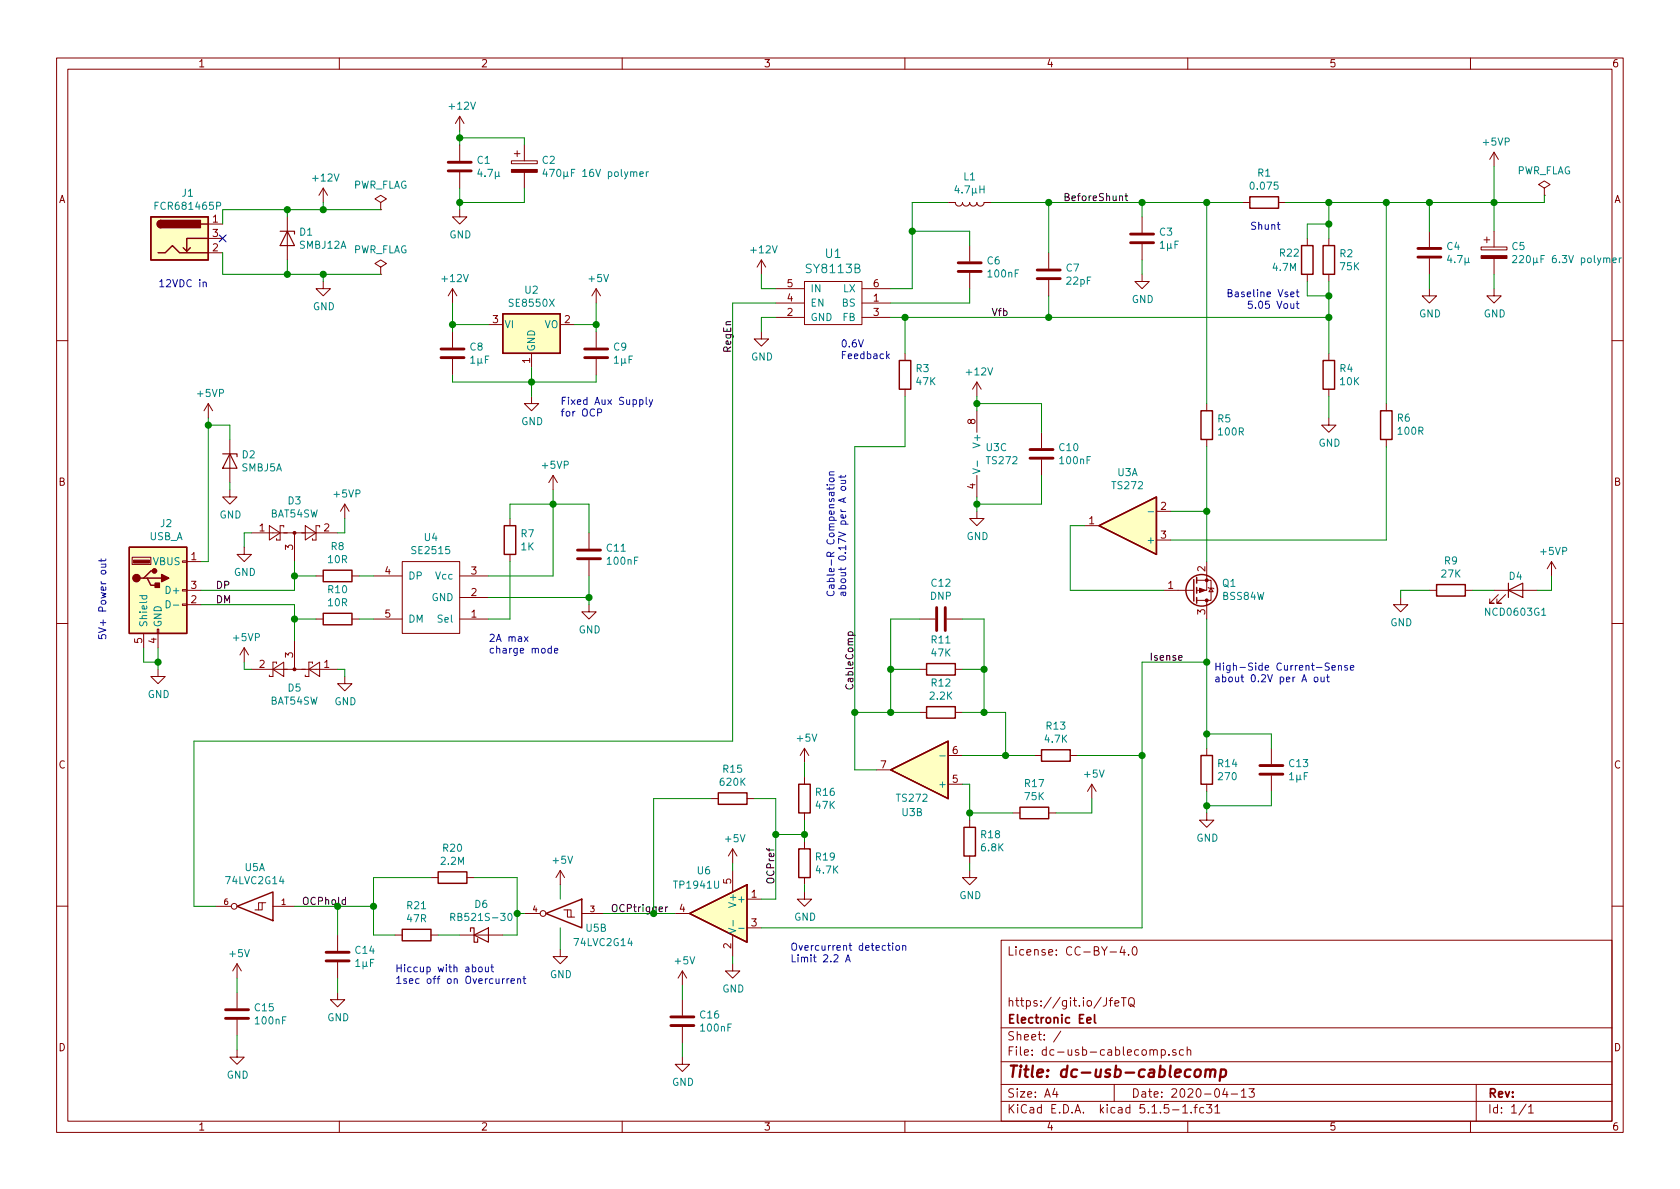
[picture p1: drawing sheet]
EESchema Schematic File Version 4
EELAYER 30 0
EELAYER END
$Descr A4 11693 8268
encoding utf-8
Sheet 1 1
Title "dc-usb-cablecomp"
Date "2020-04-13"
Rev ""
Comp "Electronic Eel"
Comment1 "https://git.io/JfeTQ"
Comment2 ""
Comment3 ""
Comment4 "License: CC-BY-4.0"
$EndDescr
$Comp
L dc-usb-cablecomp-rescue:Barrel_Jack_Switch-Connector J1
U 1 1
P 1250 1650
F 0 "J1" H 1307 1967 50  0000 C CNN
F 1 "FCR681465P" H 1307 1876 50  0000 C CNN
F 2 "modules:Cliff_FCR681465P_barrel_jack" H 1300 1610 50  0001 C CNN
F 3 "~" H 1300 1610 50  0001 C CNN
	1    1250 1650
	1    0    0    -1  
$EndComp
$Comp
L dc-usb-cablecomp-rescue:+12V-power #PWR03
U 1 1
P 2250 1400
F 0 "#PWR03" H 2250 1250 50  0001 C CNN
F 1 "+12V" H 2265 1573 50  0000 C CNN
F 2 "" H 2250 1400 50  0001 C CNN
F 3 "" H 2250 1400 50  0001 C CNN
	1    2250 1400
	1    0    0    -1  
$EndComp
$Comp
L dc-usb-cablecomp-rescue:GND-power #PWR07
U 1 1
P 2250 1950
F 0 "#PWR07" H 2250 1700 50  0001 C CNN
F 1 "GND" H 2255 1777 50  0000 C CNN
F 2 "" H 2250 1950 50  0001 C CNN
F 3 "" H 2250 1950 50  0001 C CNN
	1    2250 1950
	1    0    0    -1  
$EndComp
$Comp
L dc-usb-cablecomp-rescue:D_Zener-Device D1
U 1 1
P 2000 1650
F 0 "D1" V 1954 1729 50  0000 L CNN
F 1 "SMBJ12A" V 2045 1729 50  0000 L CNN
F 2 "modules:SMB_Diode" H 2000 1650 50  0001 C CNN
F 3 "~" H 2000 1650 50  0001 C CNN
	1    2000 1650
	0    1    1    0   
$EndComp
Wire Wire Line
	2000 1500 2000 1450
Wire Wire Line
	2000 1450 2250 1450
Wire Wire Line
	2250 1450 2250 1400
Wire Wire Line
	2000 1800 2000 1900
Wire Wire Line
	2000 1900 2250 1900
Wire Wire Line
	2250 1900 2250 1950
Wire Wire Line
	1550 1550 1550 1450
Wire Wire Line
	1550 1450 2000 1450
Connection ~ 2000 1450
Wire Wire Line
	1550 1750 1550 1900
Wire Wire Line
	1550 1900 2000 1900
Connection ~ 2000 1900
$Comp
L SY8113B:SY8113B U1
U 1 1
P 5800 2100
F 0 "U1" H 5800 2447 60  0000 C CNN
F 1 "SY8113B" H 5800 2341 60  0000 C CNN
F 2 "modules:SOT-23-6" H 5800 2100 60  0001 C CNN
F 3 "" H 5800 2100 60  0000 C CNN
	1    5800 2100
	1    0    0    -1  
$EndComp
$Comp
L dc-usb-cablecomp-rescue:+12V-power #PWR05
U 1 1
P 5300 1900
F 0 "#PWR05" H 5300 1750 50  0001 C CNN
F 1 "+12V" H 5315 2073 50  0000 C CNN
F 2 "" H 5300 1900 50  0001 C CNN
F 3 "" H 5300 1900 50  0001 C CNN
	1    5300 1900
	1    0    0    -1  
$EndComp
Wire Wire Line
	5400 2000 5300 2000
Wire Wire Line
	5300 2000 5300 1900
$Comp
L dc-usb-cablecomp-rescue:GND-power #PWR012
U 1 1
P 5300 2300
F 0 "#PWR012" H 5300 2050 50  0001 C CNN
F 1 "GND" H 5305 2127 50  0000 C CNN
F 2 "" H 5300 2300 50  0001 C CNN
F 3 "" H 5300 2300 50  0001 C CNN
	1    5300 2300
	1    0    0    -1  
$EndComp
Wire Wire Line
	5400 2200 5300 2200
Wire Wire Line
	5300 2200 5300 2300
$Comp
L dc-usb-cablecomp-rescue:CP-Device C2
U 1 1
P 3650 1150
F 0 "C2" H 3768 1196 50  0000 L CNN
F 1 "470µF 16V polymer" H 3768 1105 50  0000 L CNN
F 2 "Capacitor_THT:C_Radial_D6.3mm_H11.0mm_P2.50mm" H 3688 1000 50  0001 C CNN
F 3 "~" H 3650 1150 50  0001 C CNN
	1    3650 1150
	1    0    0    -1  
$EndComp
$Comp
L dc-usb-cablecomp-rescue:C-Device C1
U 1 1
P 3200 1150
F 0 "C1" H 3315 1196 50  0000 L CNN
F 1 "4.7µ" H 3315 1105 50  0000 L CNN
F 2 "modules:SMD0805-wide-C" H 3238 1000 50  0001 C CNN
F 3 "~" H 3200 1150 50  0001 C CNN
	1    3200 1150
	1    0    0    -1  
$EndComp
$Comp
L dc-usb-cablecomp-rescue:+12V-power #PWR01
U 1 1
P 3200 900
F 0 "#PWR01" H 3200 750 50  0001 C CNN
F 1 "+12V" H 3215 1073 50  0000 C CNN
F 2 "" H 3200 900 50  0001 C CNN
F 3 "" H 3200 900 50  0001 C CNN
	1    3200 900 
	1    0    0    -1  
$EndComp
$Comp
L dc-usb-cablecomp-rescue:GND-power #PWR04
U 1 1
P 3200 1450
F 0 "#PWR04" H 3200 1200 50  0001 C CNN
F 1 "GND" H 3205 1277 50  0000 C CNN
F 2 "" H 3200 1450 50  0001 C CNN
F 3 "" H 3200 1450 50  0001 C CNN
	1    3200 1450
	1    0    0    -1  
$EndComp
Wire Wire Line
	3200 900  3200 950 
Wire Wire Line
	3200 950  3650 950 
Wire Wire Line
	3650 950  3650 1000
Connection ~ 3200 950 
Wire Wire Line
	3200 950  3200 1000
Wire Wire Line
	3200 1300 3200 1400
Wire Wire Line
	3650 1300 3650 1400
Wire Wire Line
	3650 1400 3200 1400
Connection ~ 3200 1400
Wire Wire Line
	3200 1400 3200 1450
$Comp
L dc-usb-cablecomp-rescue:L-Device L1
U 1 1
P 6750 1400
F 0 "L1" V 6569 1400 50  0000 C CNN
F 1 "4.7µH" V 6660 1400 50  0000 C CNN
F 2 "modules:Fastron-1616FPS" H 6750 1400 50  0001 C CNN
F 3 "~" H 6750 1400 50  0001 C CNN
	1    6750 1400
	0    1    1    0   
$EndComp
$Comp
L dc-usb-cablecomp-rescue:C-Device C6
U 1 1
P 6750 1850
F 0 "C6" H 6865 1896 50  0000 L CNN
F 1 "100nF" H 6865 1805 50  0000 L CNN
F 2 "modules:SMD0603-wide-C" H 6788 1700 50  0001 C CNN
F 3 "~" H 6750 1850 50  0001 C CNN
	1    6750 1850
	1    0    0    -1  
$EndComp
Wire Wire Line
	6200 2100 6750 2100
Wire Wire Line
	6750 2100 6750 2000
Wire Wire Line
	6200 2000 6350 2000
Wire Wire Line
	6350 2000 6350 1600
Wire Wire Line
	6350 1400 6600 1400
Wire Wire Line
	6750 1700 6750 1600
Wire Wire Line
	6750 1600 6350 1600
Connection ~ 6350 1600
Wire Wire Line
	6350 1600 6350 1400
$Comp
L dc-usb-cablecomp-rescue:C-Device C7
U 1 1
P 7300 1900
F 0 "C7" H 7415 1946 50  0000 L CNN
F 1 "22pF" H 7415 1855 50  0000 L CNN
F 2 "modules:SMD0603-wide-C" H 7338 1750 50  0001 C CNN
F 3 "~" H 7300 1900 50  0001 C CNN
	1    7300 1900
	1    0    0    -1  
$EndComp
Wire Wire Line
	6900 1400 7300 1400
Wire Wire Line
	7300 1400 7300 1750
Wire Wire Line
	7300 2050 7300 2200
Wire Wire Line
	7300 2200 6300 2200
$Comp
L dc-usb-cablecomp-rescue:C-Device C3
U 1 1
P 7950 1650
F 0 "C3" H 8065 1696 50  0000 L CNN
F 1 "1µF" H 8065 1605 50  0000 L CNN
F 2 "modules:SMD0603-wide-C" H 7988 1500 50  0001 C CNN
F 3 "~" H 7950 1650 50  0001 C CNN
	1    7950 1650
	1    0    0    -1  
$EndComp
$Comp
L dc-usb-cablecomp-rescue:GND-power #PWR06
U 1 1
P 7950 1900
F 0 "#PWR06" H 7950 1650 50  0001 C CNN
F 1 "GND" H 7955 1727 50  0000 C CNN
F 2 "" H 7950 1900 50  0001 C CNN
F 3 "" H 7950 1900 50  0001 C CNN
	1    7950 1900
	1    0    0    -1  
$EndComp
Wire Wire Line
	7300 1400 7950 1400
Wire Wire Line
	7950 1400 7950 1500
Wire Wire Line
	7950 1800 7950 1900
Connection ~ 7300 1400
$Comp
L dc-usb-cablecomp-rescue:R-Device R1
U 1 1
P 8800 1400
F 0 "R1" V 8593 1400 50  0000 C CNN
F 1 "0.075" V 8684 1400 50  0000 C CNN
F 2 "modules:SMD0805-wide-R" V 8730 1400 50  0001 C CNN
F 3 "~" H 8800 1400 50  0001 C CNN
	1    8800 1400
	0    1    1    0   
$EndComp
Wire Wire Line
	7950 1400 8400 1400
Connection ~ 7950 1400
$Comp
L dc-usb-cablecomp-rescue:C-Device C4
U 1 1
P 9950 1750
F 0 "C4" H 10065 1796 50  0000 L CNN
F 1 "4.7µ" H 10065 1705 50  0000 L CNN
F 2 "modules:SMD0805-wide-C" H 9988 1600 50  0001 C CNN
F 3 "~" H 9950 1750 50  0001 C CNN
	1    9950 1750
	1    0    0    -1  
$EndComp
$Comp
L dc-usb-cablecomp-rescue:GND-power #PWR08
U 1 1
P 9950 2000
F 0 "#PWR08" H 9950 1750 50  0001 C CNN
F 1 "GND" H 9955 1827 50  0000 C CNN
F 2 "" H 9950 2000 50  0001 C CNN
F 3 "" H 9950 2000 50  0001 C CNN
	1    9950 2000
	1    0    0    -1  
$EndComp
Wire Wire Line
	8950 1400 9250 1400
Wire Wire Line
	9950 1400 9950 1600
Wire Wire Line
	9950 1900 9950 2000
$Comp
L dc-usb-cablecomp-rescue:CP-Device C5
U 1 1
P 10400 1750
F 0 "C5" H 10518 1796 50  0000 L CNN
F 1 "220µF 6.3V polymer" H 10518 1705 50  0000 L CNN
F 2 "Capacitor_THT:C_Radial_D5.0mm_H7.0mm_P2.00mm" H 10438 1600 50  0001 C CNN
F 3 "~" H 10400 1750 50  0001 C CNN
	1    10400 1750
	1    0    0    -1  
$EndComp
$Comp
L dc-usb-cablecomp-rescue:GND-power #PWR09
U 1 1
P 10400 2000
F 0 "#PWR09" H 10400 1750 50  0001 C CNN
F 1 "GND" H 10405 1827 50  0000 C CNN
F 2 "" H 10400 2000 50  0001 C CNN
F 3 "" H 10400 2000 50  0001 C CNN
	1    10400 2000
	1    0    0    -1  
$EndComp
Wire Wire Line
	9950 1400 10400 1400
Wire Wire Line
	10400 1400 10400 1600
Wire Wire Line
	10400 1900 10400 2000
Connection ~ 9950 1400
Wire Wire Line
	10400 1400 10400 1150
Connection ~ 10400 1400
$Comp
L dc-usb-cablecomp-rescue:R-Device R2
U 1 1
P 9250 1800
F 0 "R2" H 9320 1846 50  0000 L CNN
F 1 "75K" H 9320 1755 50  0000 L CNN
F 2 "modules:SMD0603-wide-R" V 9180 1800 50  0001 C CNN
F 3 "~" H 9250 1800 50  0001 C CNN
	1    9250 1800
	1    0    0    -1  
$EndComp
$Comp
L dc-usb-cablecomp-rescue:R-Device R4
U 1 1
P 9250 2600
F 0 "R4" H 9320 2646 50  0000 L CNN
F 1 "10K" H 9320 2555 50  0000 L CNN
F 2 "modules:SMD0603-wide-R" V 9180 2600 50  0001 C CNN
F 3 "~" H 9250 2600 50  0001 C CNN
	1    9250 2600
	1    0    0    -1  
$EndComp
$Comp
L dc-usb-cablecomp-rescue:GND-power #PWR016
U 1 1
P 9250 2900
F 0 "#PWR016" H 9250 2650 50  0001 C CNN
F 1 "GND" H 9255 2727 50  0000 C CNN
F 2 "" H 9250 2900 50  0001 C CNN
F 3 "" H 9250 2900 50  0001 C CNN
	1    9250 2900
	1    0    0    -1  
$EndComp
Wire Wire Line
	9250 1400 9250 1550
Wire Wire Line
	9250 1950 9250 2050
Wire Wire Line
	9250 2750 9250 2900
Connection ~ 9250 1400
Wire Wire Line
	7300 2200 9250 2200
Connection ~ 7300 2200
Connection ~ 9250 2200
Wire Wire Line
	9250 2200 9250 2450
$Comp
L dc-usb-cablecomp-rescue:LM358-Amplifier_Operational U3
U 1 1
P 7850 3650
F 0 "U3" H 7850 3283 50  0000 C CNN
F 1 "TS272" H 7850 3374 50  0000 C CNN
F 2 "Package_SO:TSSOP-8_4.4x3mm_P0.65mm" H 7850 3650 50  0001 C CNN
F 3 "http://www.ti.com/lit/ds/symlink/lm2904-n.pdf" H 7850 3650 50  0001 C CNN
	1    7850 3650
	-1   0    0    1   
$EndComp
Wire Wire Line
	8150 3750 9650 3750
$Comp
L dc-usb-cablecomp-rescue:R-Device R5
U 1 1
P 8400 2950
F 0 "R5" H 8470 2996 50  0000 L CNN
F 1 "100R" H 8470 2905 50  0000 L CNN
F 2 "modules:SMD0603-wide-R" V 8330 2950 50  0001 C CNN
F 3 "~" H 8400 2950 50  0001 C CNN
	1    8400 2950
	1    0    0    -1  
$EndComp
Wire Wire Line
	8400 2800 8400 1400
Connection ~ 8400 1400
Wire Wire Line
	8400 1400 8650 1400
Wire Wire Line
	8150 3550 8400 3550
Wire Wire Line
	8400 3550 8400 3100
$Comp
L dc-usb-cablecomp-rescue:BSS84-Transistor_FET Q1
U 1 1
P 8300 4100
F 0 "Q1" H 8504 4054 50  0000 L CNN
F 1 "BSS84W" H 8504 4145 50  0000 L CNN
F 2 "modules:SOT-323-wide" H 8500 4025 50  0001 L CIN
F 3 "http://assets.nexperia.com/documents/data-sheet/BSS84.pdf" H 8300 4100 50  0001 L CNN
	1    8300 4100
	1    0    0    1   
$EndComp
Wire Wire Line
	8400 3900 8400 3550
Connection ~ 8400 3550
Wire Wire Line
	8100 4100 7450 4100
Wire Wire Line
	7450 4100 7450 3650
Wire Wire Line
	7450 3650 7550 3650
$Comp
L dc-usb-cablecomp-rescue:R-Device R14
U 1 1
P 8400 5350
F 0 "R14" H 8470 5396 50  0000 L CNN
F 1 "270" H 8470 5305 50  0000 L CNN
F 2 "modules:SMD0603-wide-R" V 8330 5350 50  0001 C CNN
F 3 "~" H 8400 5350 50  0001 C CNN
	1    8400 5350
	1    0    0    -1  
$EndComp
$Comp
L dc-usb-cablecomp-rescue:C-Device C13
U 1 1
P 8850 5350
F 0 "C13" H 8965 5396 50  0000 L CNN
F 1 "1µF" H 8965 5305 50  0000 L CNN
F 2 "modules:SMD0603-wide-C" H 8888 5200 50  0001 C CNN
F 3 "~" H 8850 5350 50  0001 C CNN
	1    8850 5350
	1    0    0    -1  
$EndComp
$Comp
L dc-usb-cablecomp-rescue:GND-power #PWR030
U 1 1
P 8400 5650
F 0 "#PWR030" H 8400 5400 50  0001 C CNN
F 1 "GND" H 8405 5477 50  0000 C CNN
F 2 "" H 8400 5650 50  0001 C CNN
F 3 "" H 8400 5650 50  0001 C CNN
	1    8400 5650
	1    0    0    -1  
$EndComp
Wire Wire Line
	8400 5650 8400 5600
Wire Wire Line
	8400 5200 8400 5100
Wire Wire Line
	8850 5200 8850 5100
Wire Wire Line
	8850 5100 8400 5100
Connection ~ 8400 5100
Wire Wire Line
	8400 5100 8400 4600
Wire Wire Line
	8400 5600 8850 5600
Wire Wire Line
	8850 5600 8850 5500
Connection ~ 8400 5600
Wire Wire Line
	8400 5600 8400 5500
$Comp
L dc-usb-cablecomp-rescue:LM358-Amplifier_Operational U3
U 2 1
P 6400 5350
F 0 "U3" H 6450 5650 50  0000 C CNN
F 1 "TS272" H 6450 5550 50  0000 C CNN
F 2 "Package_SO:TSSOP-8_4.4x3mm_P0.65mm" H 6400 5350 50  0001 C CNN
F 3 "http://www.ti.com/lit/ds/symlink/lm2904-n.pdf" H 6400 5350 50  0001 C CNN
	2    6400 5350
	-1   0    0    1   
$EndComp
$Comp
L dc-usb-cablecomp-rescue:R-Device R13
U 1 1
P 7350 5250
F 0 "R13" V 7143 5250 50  0000 C CNN
F 1 "4.7K" V 7234 5250 50  0000 C CNN
F 2 "modules:SMD0603-wide-R" V 7280 5250 50  0001 C CNN
F 3 "~" H 7350 5250 50  0001 C CNN
	1    7350 5250
	0    1    1    0   
$EndComp
Wire Wire Line
	7500 5250 7950 5250
Wire Wire Line
	7950 5250 7950 4600
Wire Wire Line
	7950 4600 8400 4600
Connection ~ 8400 4600
Wire Wire Line
	8400 4600 8400 4300
$Comp
L dc-usb-cablecomp-rescue:R-Device R12
U 1 1
P 6550 4950
F 0 "R12" V 6343 4950 50  0000 C CNN
F 1 "2.2K" V 6434 4950 50  0000 C CNN
F 2 "modules:SMD0603-wide-R" V 6480 4950 50  0001 C CNN
F 3 "~" H 6550 4950 50  0001 C CNN
	1    6550 4950
	0    1    1    0   
$EndComp
$Comp
L dc-usb-cablecomp-rescue:R-Device R11
U 1 1
P 6550 4650
F 0 "R11" V 6343 4650 50  0000 C CNN
F 1 "47K" V 6434 4650 50  0000 C CNN
F 2 "modules:SMD0603-wide-R" V 6480 4650 50  0001 C CNN
F 3 "~" H 6550 4650 50  0001 C CNN
	1    6550 4650
	0    1    1    0   
$EndComp
$Comp
L dc-usb-cablecomp-rescue:C-Device C12
U 1 1
P 6550 4300
F 0 "C12" V 6298 4300 50  0000 C CNN
F 1 "DNP" V 6389 4300 50  0000 C CNN
F 2 "modules:SMD0603-wide-C" H 6588 4150 50  0001 C CNN
F 3 "~" H 6550 4300 50  0001 C CNN
	1    6550 4300
	0    1    1    0   
$EndComp
Wire Wire Line
	7200 5250 7000 5250
Wire Wire Line
	6100 5350 5950 5350
Wire Wire Line
	5950 5350 5950 4950
Wire Wire Line
	5950 4950 6200 4950
Wire Wire Line
	6700 4950 6850 4950
Wire Wire Line
	7000 4950 7000 5250
Connection ~ 7000 5250
Wire Wire Line
	7000 5250 6700 5250
Wire Wire Line
	6400 4650 6200 4650
Wire Wire Line
	6200 4650 6200 4950
Connection ~ 6200 4950
Wire Wire Line
	6200 4950 6400 4950
Wire Wire Line
	6700 4650 6850 4650
Wire Wire Line
	6850 4650 6850 4950
Connection ~ 6850 4950
Wire Wire Line
	6850 4950 7000 4950
Wire Wire Line
	6200 4650 6200 4300
Wire Wire Line
	6200 4300 6400 4300
Connection ~ 6200 4650
Wire Wire Line
	6700 4300 6850 4300
Wire Wire Line
	6850 4300 6850 4650
Connection ~ 6850 4650
$Comp
L dc-usb-cablecomp-rescue:+5VP-power #PWR02
U 1 1
P 10400 1150
F 0 "#PWR02" H 10400 1000 50  0001 C CNN
F 1 "+5VP" H 10415 1323 50  0000 C CNN
F 2 "" H 10400 1150 50  0001 C CNN
F 3 "" H 10400 1150 50  0001 C CNN
	1    10400 1150
	1    0    0    -1  
$EndComp
$Comp
L dc-usb-cablecomp-rescue:R-Device R3
U 1 1
P 6300 2600
F 0 "R3" H 6370 2646 50  0000 L CNN
F 1 "47K" H 6370 2555 50  0000 L CNN
F 2 "modules:SMD0603-wide-R" V 6230 2600 50  0001 C CNN
F 3 "~" H 6300 2600 50  0001 C CNN
	1    6300 2600
	1    0    0    -1  
$EndComp
Wire Wire Line
	6300 2450 6300 2200
Connection ~ 6300 2200
Wire Wire Line
	6300 2200 6200 2200
Wire Wire Line
	5950 4950 5950 3100
Wire Wire Line
	5950 3100 6300 3100
Wire Wire Line
	6300 3100 6300 2750
Connection ~ 5950 4950
$Comp
L dc-usb-cablecomp-rescue:LM358-Amplifier_Operational U3
U 3 1
P 6900 3150
F 0 "U3" H 6858 3196 50  0000 L CNN
F 1 "TS272" H 6858 3105 50  0000 L CNN
F 2 "Package_SO:TSSOP-8_4.4x3mm_P0.65mm" H 6900 3150 50  0001 C CNN
F 3 "http://www.ti.com/lit/ds/symlink/lm2904-n.pdf" H 6900 3150 50  0001 C CNN
	3    6900 3150
	1    0    0    -1  
$EndComp
$Comp
L dc-usb-cablecomp-rescue:GND-power #PWR019
U 1 1
P 6800 3550
F 0 "#PWR019" H 6800 3300 50  0001 C CNN
F 1 "GND" H 6805 3377 50  0000 C CNN
F 2 "" H 6800 3550 50  0001 C CNN
F 3 "" H 6800 3550 50  0001 C CNN
	1    6800 3550
	1    0    0    -1  
$EndComp
$Comp
L dc-usb-cablecomp-rescue:+12V-power #PWR014
U 1 1
P 6800 2750
F 0 "#PWR014" H 6800 2600 50  0001 C CNN
F 1 "+12V" H 6815 2923 50  0000 C CNN
F 2 "" H 6800 2750 50  0001 C CNN
F 3 "" H 6800 2750 50  0001 C CNN
	1    6800 2750
	1    0    0    -1  
$EndComp
Wire Wire Line
	6800 2750 6800 2800
Wire Wire Line
	6800 3450 6800 3500
$Comp
L dc-usb-cablecomp-rescue:C-Device C10
U 1 1
P 7250 3150
F 0 "C10" H 7365 3196 50  0000 L CNN
F 1 "100nF" H 7365 3105 50  0000 L CNN
F 2 "modules:SMD0603-wide-C" H 7288 3000 50  0001 C CNN
F 3 "~" H 7250 3150 50  0001 C CNN
	1    7250 3150
	1    0    0    -1  
$EndComp
Wire Wire Line
	6800 2800 7250 2800
Wire Wire Line
	7250 2800 7250 3000
Connection ~ 6800 2800
Wire Wire Line
	6800 2800 6800 2850
Wire Wire Line
	7250 3300 7250 3500
Wire Wire Line
	7250 3500 6800 3500
Connection ~ 6800 3500
Wire Wire Line
	6800 3500 6800 3550
$Comp
L dc-usb-cablecomp-rescue:LED-Device D4
U 1 1
P 10550 4100
F 0 "D4" H 10550 4200 50  0000 C CNN
F 1 "NCD0603G1" H 10550 3950 50  0000 C CNN
F 2 "modules:SMD0603-wide-diode" H 10550 4100 50  0001 C CNN
F 3 "~" H 10550 4100 50  0001 C CNN
	1    10550 4100
	1    0    0    -1  
$EndComp
$Comp
L dc-usb-cablecomp-rescue:+5VP-power #PWR022
U 1 1
P 10800 4000
F 0 "#PWR022" H 10800 3850 50  0001 C CNN
F 1 "+5VP" H 10815 4173 50  0000 C CNN
F 2 "" H 10800 4000 50  0001 C CNN
F 3 "" H 10800 4000 50  0001 C CNN
	1    10800 4000
	1    0    0    -1  
$EndComp
$Comp
L dc-usb-cablecomp-rescue:R-Device R9
U 1 1
P 10100 4100
F 0 "R9" V 9893 4100 50  0000 C CNN
F 1 "27K" V 9984 4100 50  0000 C CNN
F 2 "modules:SMD0603-wide-R" V 10030 4100 50  0001 C CNN
F 3 "~" H 10100 4100 50  0001 C CNN
	1    10100 4100
	0    1    1    0   
$EndComp
$Comp
L dc-usb-cablecomp-rescue:GND-power #PWR023
U 1 1
P 9750 4150
F 0 "#PWR023" H 9750 3900 50  0001 C CNN
F 1 "GND" H 9755 3977 50  0000 C CNN
F 2 "" H 9750 4150 50  0001 C CNN
F 3 "" H 9750 4150 50  0001 C CNN
	1    9750 4150
	1    0    0    -1  
$EndComp
Wire Wire Line
	9750 4150 9750 4100
Wire Wire Line
	9750 4100 9950 4100
Wire Wire Line
	10800 4100 10800 4000
Wire Wire Line
	10700 4100 10800 4100
Wire Wire Line
	10250 4100 10400 4100
$Comp
L dc-usb-cablecomp-rescue:+5V-power #PWR029
U 1 1
P 7600 5550
F 0 "#PWR029" H 7600 5400 50  0001 C CNN
F 1 "+5V" H 7615 5723 50  0000 C CNN
F 2 "" H 7600 5550 50  0001 C CNN
F 3 "" H 7600 5550 50  0001 C CNN
	1    7600 5550
	1    0    0    -1  
$EndComp
$Comp
L dc-usb-cablecomp-rescue:R-Device R17
U 1 1
P 7200 5650
F 0 "R17" V 6993 5650 50  0000 C CNN
F 1 "75K" V 7084 5650 50  0000 C CNN
F 2 "modules:SMD0603-wide-R" V 7130 5650 50  0001 C CNN
F 3 "~" H 7200 5650 50  0001 C CNN
	1    7200 5650
	0    1    1    0   
$EndComp
$Comp
L dc-usb-cablecomp-rescue:R-Device R18
U 1 1
P 6750 5850
F 0 "R18" H 6680 5804 50  0000 R CNN
F 1 "6.8K" H 6680 5895 50  0000 R CNN
F 2 "modules:SMD0603-wide-R" V 6680 5850 50  0001 C CNN
F 3 "~" H 6750 5850 50  0001 C CNN
	1    6750 5850
	-1   0    0    1   
$EndComp
$Comp
L dc-usb-cablecomp-rescue:GND-power #PWR032
U 1 1
P 6750 6050
F 0 "#PWR032" H 6750 5800 50  0001 C CNN
F 1 "GND" H 6755 5877 50  0000 C CNN
F 2 "" H 6750 6050 50  0001 C CNN
F 3 "" H 6750 6050 50  0001 C CNN
	1    6750 6050
	1    0    0    -1  
$EndComp
Wire Wire Line
	6750 6050 6750 6000
Wire Wire Line
	6750 5650 7050 5650
Wire Wire Line
	6750 5700 6750 5650
Wire Wire Line
	6750 5650 6750 5450
Wire Wire Line
	6750 5450 6700 5450
Connection ~ 6750 5650
Wire Wire Line
	7350 5650 7600 5650
Wire Wire Line
	7600 5650 7600 5550
$Comp
L dc-usb-cablecomp-rescue:AP2127N-1.0-Regulator_Linear U2
U 1 1
P 3700 2250
F 0 "U2" H 3700 2492 50  0000 C CNN
F 1 "SE8550X" H 3700 2401 50  0000 C CNN
F 2 "modules:SOT-23" H 3700 2475 50  0001 C CIN
F 3 "https://www.diodes.com/assets/Datasheets/AP2127.pdf" H 3700 2250 50  0001 C CNN
	1    3700 2250
	1    0    0    -1  
$EndComp
$Comp
L dc-usb-cablecomp-rescue:C-Device C8
U 1 1
P 3150 2450
F 0 "C8" H 3265 2496 50  0000 L CNN
F 1 "1µF" H 3265 2405 50  0000 L CNN
F 2 "modules:SMD0603-wide-C" H 3188 2300 50  0001 C CNN
F 3 "~" H 3150 2450 50  0001 C CNN
	1    3150 2450
	1    0    0    -1  
$EndComp
$Comp
L dc-usb-cablecomp-rescue:C-Device C9
U 1 1
P 4150 2450
F 0 "C9" H 4265 2496 50  0000 L CNN
F 1 "1µF" H 4265 2405 50  0000 L CNN
F 2 "modules:SMD0603-wide-C" H 4188 2300 50  0001 C CNN
F 3 "~" H 4150 2450 50  0001 C CNN
	1    4150 2450
	1    0    0    -1  
$EndComp
$Comp
L dc-usb-cablecomp-rescue:GND-power #PWR013
U 1 1
P 3700 2750
F 0 "#PWR013" H 3700 2500 50  0001 C CNN
F 1 "GND" H 3705 2577 50  0000 C CNN
F 2 "" H 3700 2750 50  0001 C CNN
F 3 "" H 3700 2750 50  0001 C CNN
	1    3700 2750
	1    0    0    -1  
$EndComp
$Comp
L dc-usb-cablecomp-rescue:+12V-power #PWR010
U 1 1
P 3150 2100
F 0 "#PWR010" H 3150 1950 50  0001 C CNN
F 1 "+12V" H 3165 2273 50  0000 C CNN
F 2 "" H 3150 2100 50  0001 C CNN
F 3 "" H 3150 2100 50  0001 C CNN
	1    3150 2100
	1    0    0    -1  
$EndComp
$Comp
L dc-usb-cablecomp-rescue:+5V-power #PWR011
U 1 1
P 4150 2100
F 0 "#PWR011" H 4150 1950 50  0001 C CNN
F 1 "+5V" H 4165 2273 50  0000 C CNN
F 2 "" H 4150 2100 50  0001 C CNN
F 3 "" H 4150 2100 50  0001 C CNN
	1    4150 2100
	1    0    0    -1  
$EndComp
Wire Wire Line
	3150 2300 3150 2250
Wire Wire Line
	3150 2250 3400 2250
Connection ~ 3150 2250
Wire Wire Line
	3150 2250 3150 2100
Wire Wire Line
	3700 2550 3700 2650
Wire Wire Line
	3150 2600 3150 2650
Wire Wire Line
	3150 2650 3700 2650
Connection ~ 3700 2650
Wire Wire Line
	3700 2650 3700 2750
Wire Wire Line
	4150 2600 4150 2650
Wire Wire Line
	4150 2650 3700 2650
Wire Wire Line
	4150 2300 4150 2250
Wire Wire Line
	4000 2250 4150 2250
Connection ~ 4150 2250
Wire Wire Line
	4150 2250 4150 2100
$Comp
L dc-usb-cablecomp-rescue:LMV7271-Comparator U6
U 1 1
P 5000 6350
F 0 "U6" H 5100 6650 50  0000 C CNN
F 1 "TP1941U" H 5150 6550 50  0000 C CNN
F 2 "modules:SC-70-5-wide" H 5000 6450 50  0001 C CNN
F 3 "http://www.ti.com/lit/ds/symlink/lmv7271.pdf" H 5000 6550 50  0001 C CNN
	1    5000 6350
	-1   0    0    -1  
$EndComp
$Comp
L dc-usb-cablecomp-rescue:GND-power #PWR036
U 1 1
P 5100 6700
F 0 "#PWR036" H 5100 6450 50  0001 C CNN
F 1 "GND" H 5105 6527 50  0000 C CNN
F 2 "" H 5100 6700 50  0001 C CNN
F 3 "" H 5100 6700 50  0001 C CNN
	1    5100 6700
	1    0    0    -1  
$EndComp
$Comp
L dc-usb-cablecomp-rescue:+5V-power #PWR031
U 1 1
P 5100 6000
F 0 "#PWR031" H 5100 5850 50  0001 C CNN
F 1 "+5V" H 5115 6173 50  0000 C CNN
F 2 "" H 5100 6000 50  0001 C CNN
F 3 "" H 5100 6000 50  0001 C CNN
	1    5100 6000
	1    0    0    -1  
$EndComp
Wire Wire Line
	5100 6000 5100 6050
Wire Wire Line
	5100 6650 5100 6700
Wire Wire Line
	7950 5250 7950 6450
Wire Wire Line
	7950 6450 5300 6450
Connection ~ 7950 5250
$Comp
L dc-usb-cablecomp-rescue:R-Device R19
U 1 1
P 5600 6000
F 0 "R19" H 5670 6046 50  0000 L CNN
F 1 "4.7K" H 5670 5955 50  0000 L CNN
F 2 "modules:SMD0603-wide-R" V 5530 6000 50  0001 C CNN
F 3 "~" H 5600 6000 50  0001 C CNN
	1    5600 6000
	1    0    0    -1  
$EndComp
$Comp
L dc-usb-cablecomp-rescue:R-Device R16
U 1 1
P 5600 5550
F 0 "R16" H 5670 5596 50  0000 L CNN
F 1 "47K" H 5670 5505 50  0000 L CNN
F 2 "modules:SMD0603-wide-R" V 5530 5550 50  0001 C CNN
F 3 "~" H 5600 5550 50  0001 C CNN
	1    5600 5550
	1    0    0    -1  
$EndComp
$Comp
L dc-usb-cablecomp-rescue:+5V-power #PWR028
U 1 1
P 5600 5300
F 0 "#PWR028" H 5600 5150 50  0001 C CNN
F 1 "+5V" H 5615 5473 50  0000 C CNN
F 2 "" H 5600 5300 50  0001 C CNN
F 3 "" H 5600 5300 50  0001 C CNN
	1    5600 5300
	1    0    0    -1  
$EndComp
$Comp
L dc-usb-cablecomp-rescue:GND-power #PWR034
U 1 1
P 5600 6200
F 0 "#PWR034" H 5600 5950 50  0001 C CNN
F 1 "GND" H 5605 6027 50  0000 C CNN
F 2 "" H 5600 6200 50  0001 C CNN
F 3 "" H 5600 6200 50  0001 C CNN
	1    5600 6200
	1    0    0    -1  
$EndComp
Wire Wire Line
	5600 5300 5600 5400
Wire Wire Line
	5600 6150 5600 6200
Wire Wire Line
	5600 5700 5600 5800
Wire Wire Line
	5300 6250 5400 6250
Wire Wire Line
	5400 6250 5400 5800
Wire Wire Line
	5400 5800 5600 5800
Connection ~ 5600 5800
Wire Wire Line
	5600 5800 5600 5850
$Comp
L dc-usb-cablecomp-rescue:R-Device R15
U 1 1
P 5100 5550
F 0 "R15" V 4893 5550 50  0000 C CNN
F 1 "620K" V 4984 5550 50  0000 C CNN
F 2 "modules:SMD0603-wide-R" V 5030 5550 50  0001 C CNN
F 3 "~" H 5100 5550 50  0001 C CNN
	1    5100 5550
	0    1    1    0   
$EndComp
Wire Wire Line
	5250 5550 5400 5550
Wire Wire Line
	5400 5550 5400 5800
Connection ~ 5400 5800
Wire Wire Line
	4700 6350 4550 6350
Wire Wire Line
	4550 6350 4550 5550
Wire Wire Line
	4550 5550 4950 5550
$Comp
L dc-usb-cablecomp-rescue:+5V-power #PWR038
U 1 1
P 4750 6850
F 0 "#PWR038" H 4750 6700 50  0001 C CNN
F 1 "+5V" H 4765 7023 50  0000 C CNN
F 2 "" H 4750 6850 50  0001 C CNN
F 3 "" H 4750 6850 50  0001 C CNN
	1    4750 6850
	1    0    0    -1  
$EndComp
$Comp
L dc-usb-cablecomp-rescue:C-Device C16
U 1 1
P 4750 7100
F 0 "C16" H 4865 7146 50  0000 L CNN
F 1 "100nF" H 4865 7055 50  0000 L CNN
F 2 "modules:SMD0603-wide-C" H 4788 6950 50  0001 C CNN
F 3 "~" H 4750 7100 50  0001 C CNN
	1    4750 7100
	1    0    0    -1  
$EndComp
$Comp
L dc-usb-cablecomp-rescue:GND-power #PWR041
U 1 1
P 4750 7350
F 0 "#PWR041" H 4750 7100 50  0001 C CNN
F 1 "GND" H 4755 7177 50  0000 C CNN
F 2 "" H 4750 7350 50  0001 C CNN
F 3 "" H 4750 7350 50  0001 C CNN
	1    4750 7350
	1    0    0    -1  
$EndComp
Wire Wire Line
	4750 6850 4750 6950
Wire Wire Line
	4750 7250 4750 7350
$Comp
L dc-usb-cablecomp-rescue:74LVC2G14-74xGxx U5
U 2 1
P 3900 6350
F 0 "U5" H 3650 6250 50  0000 C CNN
F 1 "74LVC2G14" H 3600 6150 50  0000 C CNN
F 2 "modules:SC-70-6-wide" H 3900 6350 50  0001 C CNN
F 3 "https://www.ti.com/lit/ds/symlink/sn74lvc2g14.pdf" H 3900 6350 50  0001 C CNN
	2    3900 6350
	-1   0    0    -1  
$EndComp
$Comp
L dc-usb-cablecomp-rescue:R-Device R20
U 1 1
P 3150 6100
F 0 "R20" V 2943 6100 50  0000 C CNN
F 1 "2.2M" V 3034 6100 50  0000 C CNN
F 2 "modules:SMD0603-wide-R" V 3080 6100 50  0001 C CNN
F 3 "~" H 3150 6100 50  0001 C CNN
	1    3150 6100
	0    1    1    0   
$EndComp
$Comp
L dc-usb-cablecomp-rescue:R-Device R21
U 1 1
P 2900 6500
F 0 "R21" V 2693 6500 50  0000 C CNN
F 1 "47R" V 2784 6500 50  0000 C CNN
F 2 "modules:SMD0603-wide-R" V 2830 6500 50  0001 C CNN
F 3 "~" H 2900 6500 50  0001 C CNN
	1    2900 6500
	0    1    1    0   
$EndComp
$Comp
L dc-usb-cablecomp-rescue:D_Schottky-Device D6
U 1 1
P 3350 6500
F 0 "D6" H 3350 6716 50  0000 C CNN
F 1 "RB521S-30" H 3350 6625 50  0000 C CNN
F 2 "Diode_SMD:D_SOD-523" H 3350 6500 50  0001 C CNN
F 3 "~" H 3350 6500 50  0001 C CNN
	1    3350 6500
	1    0    0    -1  
$EndComp
Wire Wire Line
	3650 6350 3600 6350
Wire Wire Line
	3600 6350 3600 6500
Wire Wire Line
	3600 6500 3500 6500
Wire Wire Line
	3600 6350 3600 6100
Wire Wire Line
	3600 6100 3300 6100
Connection ~ 3600 6350
$Comp
L dc-usb-cablecomp-rescue:C-Device C14
U 1 1
P 2350 6650
F 0 "C14" H 2465 6696 50  0000 L CNN
F 1 "1µF" H 2465 6605 50  0000 L CNN
F 2 "modules:SMD0603-wide-C" H 2388 6500 50  0001 C CNN
F 3 "~" H 2350 6650 50  0001 C CNN
	1    2350 6650
	1    0    0    -1  
$EndComp
$Comp
L dc-usb-cablecomp-rescue:GND-power #PWR039
U 1 1
P 2350 6900
F 0 "#PWR039" H 2350 6650 50  0001 C CNN
F 1 "GND" H 2355 6727 50  0000 C CNN
F 2 "" H 2350 6900 50  0001 C CNN
F 3 "" H 2350 6900 50  0001 C CNN
	1    2350 6900
	1    0    0    -1  
$EndComp
Wire Wire Line
	2750 6500 2600 6500
Wire Wire Line
	2600 6500 2600 6300
Wire Wire Line
	2600 6300 2350 6300
Wire Wire Line
	2350 6300 2350 6500
Wire Wire Line
	3000 6100 2600 6100
Wire Wire Line
	2600 6100 2600 6300
Connection ~ 2600 6300
Wire Wire Line
	2350 6800 2350 6900
Wire Wire Line
	3050 6500 3200 6500
Wire Wire Line
	4200 6350 4550 6350
Connection ~ 4550 6350
$Comp
L dc-usb-cablecomp-rescue:74LVC2G14-74xGxx U5
U 1 1
P 1750 6300
F 0 "U5" H 1725 6033 50  0000 C CNN
F 1 "74LVC2G14" H 1725 6124 50  0000 C CNN
F 2 "modules:SC-70-6-wide" H 1750 6300 50  0001 C CNN
F 3 "https://www.ti.com/lit/ds/symlink/sn74lvc2g14.pdf" H 1750 6300 50  0001 C CNN
	1    1750 6300
	-1   0    0    1   
$EndComp
Wire Wire Line
	2350 6300 2050 6300
Connection ~ 2350 6300
Wire Wire Line
	1500 6300 1350 6300
Wire Wire Line
	1350 6300 1350 5150
Wire Wire Line
	1350 5150 5100 5150
Wire Wire Line
	5100 5150 5100 2100
Wire Wire Line
	5100 2100 5400 2100
$Comp
L dc-usb-cablecomp-rescue:+5V-power #PWR037
U 1 1
P 1650 6800
F 0 "#PWR037" H 1650 6650 50  0001 C CNN
F 1 "+5V" H 1665 6973 50  0000 C CNN
F 2 "" H 1650 6800 50  0001 C CNN
F 3 "" H 1650 6800 50  0001 C CNN
	1    1650 6800
	1    0    0    -1  
$EndComp
$Comp
L dc-usb-cablecomp-rescue:C-Device C15
U 1 1
P 1650 7050
F 0 "C15" H 1765 7096 50  0000 L CNN
F 1 "100nF" H 1765 7005 50  0000 L CNN
F 2 "modules:SMD0603-wide-C" H 1688 6900 50  0001 C CNN
F 3 "~" H 1650 7050 50  0001 C CNN
	1    1650 7050
	1    0    0    -1  
$EndComp
$Comp
L dc-usb-cablecomp-rescue:GND-power #PWR040
U 1 1
P 1650 7300
F 0 "#PWR040" H 1650 7050 50  0001 C CNN
F 1 "GND" H 1655 7127 50  0000 C CNN
F 2 "" H 1650 7300 50  0001 C CNN
F 3 "" H 1650 7300 50  0001 C CNN
	1    1650 7300
	1    0    0    -1  
$EndComp
Wire Wire Line
	1650 6800 1650 6900
Wire Wire Line
	1650 7200 1650 7300
$Comp
L dc-usb-cablecomp-rescue:+5V-power #PWR033
U 1 1
P 3900 6150
F 0 "#PWR033" H 3900 6000 50  0001 C CNN
F 1 "+5V" H 3915 6323 50  0000 C CNN
F 2 "" H 3900 6150 50  0001 C CNN
F 3 "" H 3900 6150 50  0001 C CNN
	1    3900 6150
	1    0    0    -1  
$EndComp
Wire Wire Line
	3900 6250 3900 6150
$Comp
L dc-usb-cablecomp-rescue:GND-power #PWR035
U 1 1
P 3900 6600
F 0 "#PWR035" H 3900 6350 50  0001 C CNN
F 1 "GND" H 3905 6427 50  0000 C CNN
F 2 "" H 3900 6600 50  0001 C CNN
F 3 "" H 3900 6600 50  0001 C CNN
	1    3900 6600
	1    0    0    -1  
$EndComp
Wire Wire Line
	3900 6600 3900 6450
Text Notes 8450 4750 0    50   ~ 0
High-Side Current-Sense\nabout 0.2V per A out
Text Notes 8700 1600 0    50   ~ 0
Shunt
Text Notes 5900 4150 1    50   ~ 0
Cable-R Compensation\nabout 0.17V per A out
Text Notes 9050 2150 2    50   ~ 0
Baseline Vset\n5.05 Vout
Text Notes 5500 6700 0    50   ~ 0
Overcurrent detection\nLimit 2.2 A
Text Notes 2750 6850 0    50   ~ 0
Hiccup with about \n1sec off on Overcurrent
Text Notes 5850 2500 0    50   ~ 0
0.6V\nFeedback
$Comp
L dc-usb-cablecomp-rescue:USB_A-Connector J2
U 1 1
P 1100 4100
F 0 "J2" H 1157 4567 50  0000 C CNN
F 1 "USB_A" H 1157 4476 50  0000 C CNN
F 2 "modules:USB_A" H 1250 4050 50  0001 C CNN
F 3 " ~" H 1250 4050 50  0001 C CNN
	1    1100 4100
	1    0    0    -1  
$EndComp
$Comp
L dc-usb-cablecomp-rescue:GND-power #PWR026
U 1 1
P 1100 4650
F 0 "#PWR026" H 1100 4400 50  0001 C CNN
F 1 "GND" H 1105 4477 50  0000 C CNN
F 2 "" H 1100 4650 50  0001 C CNN
F 3 "" H 1100 4650 50  0001 C CNN
	1    1100 4650
	1    0    0    -1  
$EndComp
Wire Wire Line
	1100 4500 1100 4600
Wire Wire Line
	1000 4500 1000 4600
Wire Wire Line
	1000 4600 1100 4600
Connection ~ 1100 4600
Wire Wire Line
	1100 4600 1100 4650
$Comp
L dc-usb-cablecomp-rescue:+5VP-power #PWR015
U 1 1
P 1450 2900
F 0 "#PWR015" H 1450 2750 50  0001 C CNN
F 1 "+5VP" H 1465 3073 50  0000 C CNN
F 2 "" H 1450 2900 50  0001 C CNN
F 3 "" H 1450 2900 50  0001 C CNN
	1    1450 2900
	1    0    0    -1  
$EndComp
Wire Wire Line
	1400 4100 2050 4100
Wire Wire Line
	2050 4100 2050 4000
Wire Wire Line
	1400 4200 2050 4200
Wire Wire Line
	2050 4200 2050 4300
$Comp
L dc-usb-cablecomp-rescue:C-Device C11
U 1 1
P 4100 3850
F 0 "C11" H 4215 3896 50  0000 L CNN
F 1 "100nF" H 4215 3805 50  0000 L CNN
F 2 "modules:SMD0603-wide-C" H 4138 3700 50  0001 C CNN
F 3 "~" H 4100 3850 50  0001 C CNN
	1    4100 3850
	1    0    0    -1  
$EndComp
$Comp
L dc-usb-cablecomp-rescue:GND-power #PWR024
U 1 1
P 4100 4200
F 0 "#PWR024" H 4100 3950 50  0001 C CNN
F 1 "GND" H 4105 4027 50  0000 C CNN
F 2 "" H 4100 4200 50  0001 C CNN
F 3 "" H 4100 4200 50  0001 C CNN
	1    4100 4200
	1    0    0    -1  
$EndComp
Wire Wire Line
	3400 4150 4100 4150
Wire Wire Line
	4100 4150 4100 4200
Wire Wire Line
	4100 4000 4100 4150
Connection ~ 4100 4150
Wire Wire Line
	3400 4000 3850 4000
Wire Wire Line
	3850 4000 3850 3500
Wire Wire Line
	3850 3500 4100 3500
Wire Wire Line
	4100 3500 4100 3700
$Comp
L dc-usb-cablecomp-rescue:+5VP-power #PWR018
U 1 1
P 3850 3400
F 0 "#PWR018" H 3850 3250 50  0001 C CNN
F 1 "+5VP" H 3865 3573 50  0000 C CNN
F 2 "" H 3850 3400 50  0001 C CNN
F 3 "" H 3850 3400 50  0001 C CNN
	1    3850 3400
	1    0    0    -1  
$EndComp
Wire Wire Line
	3850 3400 3850 3500
Connection ~ 3850 3500
$Comp
L dc-usb-cablecomp-rescue:R-Device R7
U 1 1
P 3550 3750
F 0 "R7" H 3620 3796 50  0000 L CNN
F 1 "1K" H 3620 3705 50  0000 L CNN
F 2 "modules:SMD0603-wide-R" V 3480 3750 50  0001 C CNN
F 3 "~" H 3550 3750 50  0001 C CNN
	1    3550 3750
	1    0    0    -1  
$EndComp
Wire Wire Line
	3850 3500 3550 3500
Wire Wire Line
	3550 3500 3550 3600
Wire Wire Line
	3550 3900 3550 4300
Wire Wire Line
	3550 4300 3400 4300
Text Notes 3400 4550 0    50   ~ 0
2A max\ncharge mode
Text Notes 1100 2000 0    50   ~ 0
12VDC in
Text Notes 750  4450 1    50   ~ 0
5V+ Power out
Text Notes 3900 2900 0    50   ~ 0
Fixed Aux Supply\nfor OCP
$Comp
L SE2515:SE2515 U4
U 1 1
P 3000 4150
F 0 "U4" H 3000 3735 50  0000 C CNN
F 1 "SE2515" H 3000 3826 50  0000 C CNN
F 2 "modules:SOT-23-5" H 3000 4150 50  0001 C CNN
F 3 "" H 3000 4150 50  0001 C CNN
	1    3000 4150
	-1   0    0    1   
$EndComp
$Comp
L dc-usb-cablecomp-rescue:D_Zener-Device D2
U 1 1
P 1600 3200
F 0 "D2" V 1554 3279 50  0000 L CNN
F 1 "SMBJ5A" V 1645 3279 50  0000 L CNN
F 2 "modules:SMB_Diode" H 1600 3200 50  0001 C CNN
F 3 "~" H 1600 3200 50  0001 C CNN
	1    1600 3200
	0    1    1    0   
$EndComp
$Comp
L dc-usb-cablecomp-rescue:GND-power #PWR017
U 1 1
P 1600 3400
F 0 "#PWR017" H 1600 3150 50  0001 C CNN
F 1 "GND" H 1605 3227 50  0000 C CNN
F 2 "" H 1600 3400 50  0001 C CNN
F 3 "" H 1600 3400 50  0001 C CNN
	1    1600 3400
	1    0    0    -1  
$EndComp
Wire Wire Line
	1600 3400 1600 3350
Wire Wire Line
	1600 2950 1450 2950
Wire Wire Line
	1600 3050 1600 2950
Connection ~ 1450 2950
Wire Wire Line
	1450 2950 1450 2900
$Comp
L dc-usb-cablecomp-rescue:BAT54SW-Diode D5
U 1 1
P 2050 4650
F 0 "D5" H 2050 4783 50  0000 C CNN
F 1 "BAT54SW" H 2050 4874 50  0000 C CNN
F 2 "modules:SOT-323-wide" H 2125 4775 50  0001 L CNN
F 3 "https://assets.nexperia.com/documents/data-sheet/BAT54W_SER.pdf" H 1930 4650 50  0001 C CNN
	1    2050 4650
	-1   0    0    1   
$EndComp
$Comp
L dc-usb-cablecomp-rescue:+5VP-power #PWR025
U 1 1
P 1700 4600
F 0 "#PWR025" H 1700 4450 50  0001 C CNN
F 1 "+5VP" H 1715 4773 50  0000 C CNN
F 2 "" H 1700 4600 50  0001 C CNN
F 3 "" H 1700 4600 50  0001 C CNN
	1    1700 4600
	1    0    0    -1  
$EndComp
$Comp
L dc-usb-cablecomp-rescue:GND-power #PWR027
U 1 1
P 2400 4700
F 0 "#PWR027" H 2400 4450 50  0001 C CNN
F 1 "GND" H 2405 4527 50  0000 C CNN
F 2 "" H 2400 4700 50  0001 C CNN
F 3 "" H 2400 4700 50  0001 C CNN
	1    2400 4700
	1    0    0    -1  
$EndComp
Wire Wire Line
	2400 4700 2400 4650
Wire Wire Line
	2400 4650 2350 4650
Wire Wire Line
	1750 4650 1700 4650
Wire Wire Line
	1700 4650 1700 4600
Wire Wire Line
	2050 4450 2050 4300
Connection ~ 2050 4300
$Comp
L dc-usb-cablecomp-rescue:BAT54SW-Diode D3
U 1 1
P 2050 3700
F 0 "D3" H 2050 3925 50  0000 C CNN
F 1 "BAT54SW" H 2050 3834 50  0000 C CNN
F 2 "modules:SOT-323-wide" H 2125 3825 50  0001 L CNN
F 3 "https://assets.nexperia.com/documents/data-sheet/BAT54W_SER.pdf" H 1930 3700 50  0001 C CNN
	1    2050 3700
	1    0    0    -1  
$EndComp
Wire Wire Line
	1400 3900 1450 3900
Wire Wire Line
	1450 2950 1450 3900
Wire Wire Line
	2050 3900 2050 4000
Connection ~ 2050 4000
$Comp
L dc-usb-cablecomp-rescue:GND-power #PWR021
U 1 1
P 1700 3800
F 0 "#PWR021" H 1700 3550 50  0001 C CNN
F 1 "GND" H 1705 3627 50  0000 C CNN
F 2 "" H 1700 3800 50  0001 C CNN
F 3 "" H 1700 3800 50  0001 C CNN
	1    1700 3800
	1    0    0    -1  
$EndComp
Wire Wire Line
	1700 3800 1700 3700
Wire Wire Line
	1700 3700 1750 3700
$Comp
L dc-usb-cablecomp-rescue:+5VP-power #PWR020
U 1 1
P 2400 3600
F 0 "#PWR020" H 2400 3450 50  0001 C CNN
F 1 "+5VP" H 2415 3773 50  0000 C CNN
F 2 "" H 2400 3600 50  0001 C CNN
F 3 "" H 2400 3600 50  0001 C CNN
	1    2400 3600
	1    0    0    -1  
$EndComp
Wire Wire Line
	2350 3700 2400 3700
Wire Wire Line
	2400 3700 2400 3600
Text Label 8000 4600 0    50   ~ 0
Isense
Text Label 7400 1400 0    50   ~ 0
BeforeShunt
Text Label 6900 2200 0    50   ~ 0
Vfb
Text Label 5950 4800 1    50   ~ 0
CableComp
Text Label 5100 2450 1    50   ~ 0
RegEn
Text Label 4250 6350 0    50   ~ 0
OCPtrigger
Text Label 1500 4100 0    50   ~ 0
DP
Text Label 1500 4200 0    50   ~ 0
DM
Text Label 2100 6300 0    50   ~ 0
OCPhold
Text Label 5400 6150 1    50   ~ 0
OCPref
$Comp
L dc-usb-cablecomp-rescue:R-Device R8
U 1 1
P 2350 4000
F 0 "R8" V 2143 4000 50  0000 C CNN
F 1 "10R" V 2234 4000 50  0000 C CNN
F 2 "modules:SMD0603-wide-R" V 2280 4000 50  0001 C CNN
F 3 "~" H 2350 4000 50  0001 C CNN
	1    2350 4000
	0    1    1    0   
$EndComp
$Comp
L dc-usb-cablecomp-rescue:R-Device R10
U 1 1
P 2350 4300
F 0 "R10" V 2143 4300 50  0000 C CNN
F 1 "10R" V 2234 4300 50  0000 C CNN
F 2 "modules:SMD0603-wide-R" V 2280 4300 50  0001 C CNN
F 3 "~" H 2350 4300 50  0001 C CNN
	1    2350 4300
	0    1    1    0   
$EndComp
Wire Wire Line
	2050 4000 2200 4000
Wire Wire Line
	2500 4000 2600 4000
Wire Wire Line
	2050 4300 2200 4300
Wire Wire Line
	2500 4300 2600 4300
Wire Wire Line
	9250 1400 9650 1400
$Comp
L dc-usb-cablecomp-rescue:R-Device R6
U 1 1
P 9650 2950
F 0 "R6" H 9580 2904 50  0000 R CNN
F 1 "100R" H 9580 2995 50  0000 R CNN
F 2 "modules:SMD0603-wide-R" V 9580 2950 50  0001 C CNN
F 3 "~" H 9650 2950 50  0001 C CNN
	1    9650 2950
	-1   0    0    1   
$EndComp
Wire Wire Line
	9650 3750 9650 3100
Wire Wire Line
	9650 2800 9650 1400
Connection ~ 9650 1400
Wire Wire Line
	9650 1400 9950 1400
NoConn ~ 1550 1650
$Comp
L dc-usb-cablecomp-rescue:PWR_FLAG-power #FLG0101
U 1 1
P 2650 1900
F 0 "#FLG0101" H 2650 1975 50  0001 C CNN
F 1 "PWR_FLAG" H 2650 2073 50  0000 C CNN
F 2 "" H 2650 1900 50  0001 C CNN
F 3 "~" H 2650 1900 50  0001 C CNN
	1    2650 1900
	1    0    0    -1  
$EndComp
$Comp
L dc-usb-cablecomp-rescue:PWR_FLAG-power #FLG0102
U 1 1
P 2650 1450
F 0 "#FLG0102" H 2650 1525 50  0001 C CNN
F 1 "PWR_FLAG" H 2650 1623 50  0000 C CNN
F 2 "" H 2650 1450 50  0001 C CNN
F 3 "~" H 2650 1450 50  0001 C CNN
	1    2650 1450
	1    0    0    -1  
$EndComp
Wire Wire Line
	2650 1450 2250 1450
Connection ~ 2250 1450
Wire Wire Line
	2250 1900 2650 1900
Connection ~ 2250 1900
$Comp
L dc-usb-cablecomp-rescue:PWR_FLAG-power #FLG0103
U 1 1
P 10750 1350
F 0 "#FLG0103" H 10750 1425 50  0001 C CNN
F 1 "PWR_FLAG" H 10750 1523 50  0000 C CNN
F 2 "" H 10750 1350 50  0001 C CNN
F 3 "~" H 10750 1350 50  0001 C CNN
	1    10750 1350
	1    0    0    -1  
$EndComp
Wire Wire Line
	10400 1400 10750 1400
Wire Wire Line
	10750 1400 10750 1350
$Comp
L Device:R R22
U 1 1
P 9100 1800
F 0 "R22" H 8900 1850 50  0000 L CNN
F 1 "4.7M" H 8850 1750 50  0000 L CNN
F 2 "modules:SMD0603-wide-R" V 9030 1800 50  0001 C CNN
F 3 "~" H 9100 1800 50  0001 C CNN
	1    9100 1800
	1    0    0    -1  
$EndComp
Wire Wire Line
	9100 1650 9100 1550
Wire Wire Line
	9100 1550 9250 1550
Connection ~ 9250 1550
Wire Wire Line
	9250 1550 9250 1650
Wire Wire Line
	9100 1950 9100 2050
Wire Wire Line
	9100 2050 9250 2050
Connection ~ 9250 2050
Wire Wire Line
	9250 2050 9250 2200
$EndSCHEMATC
